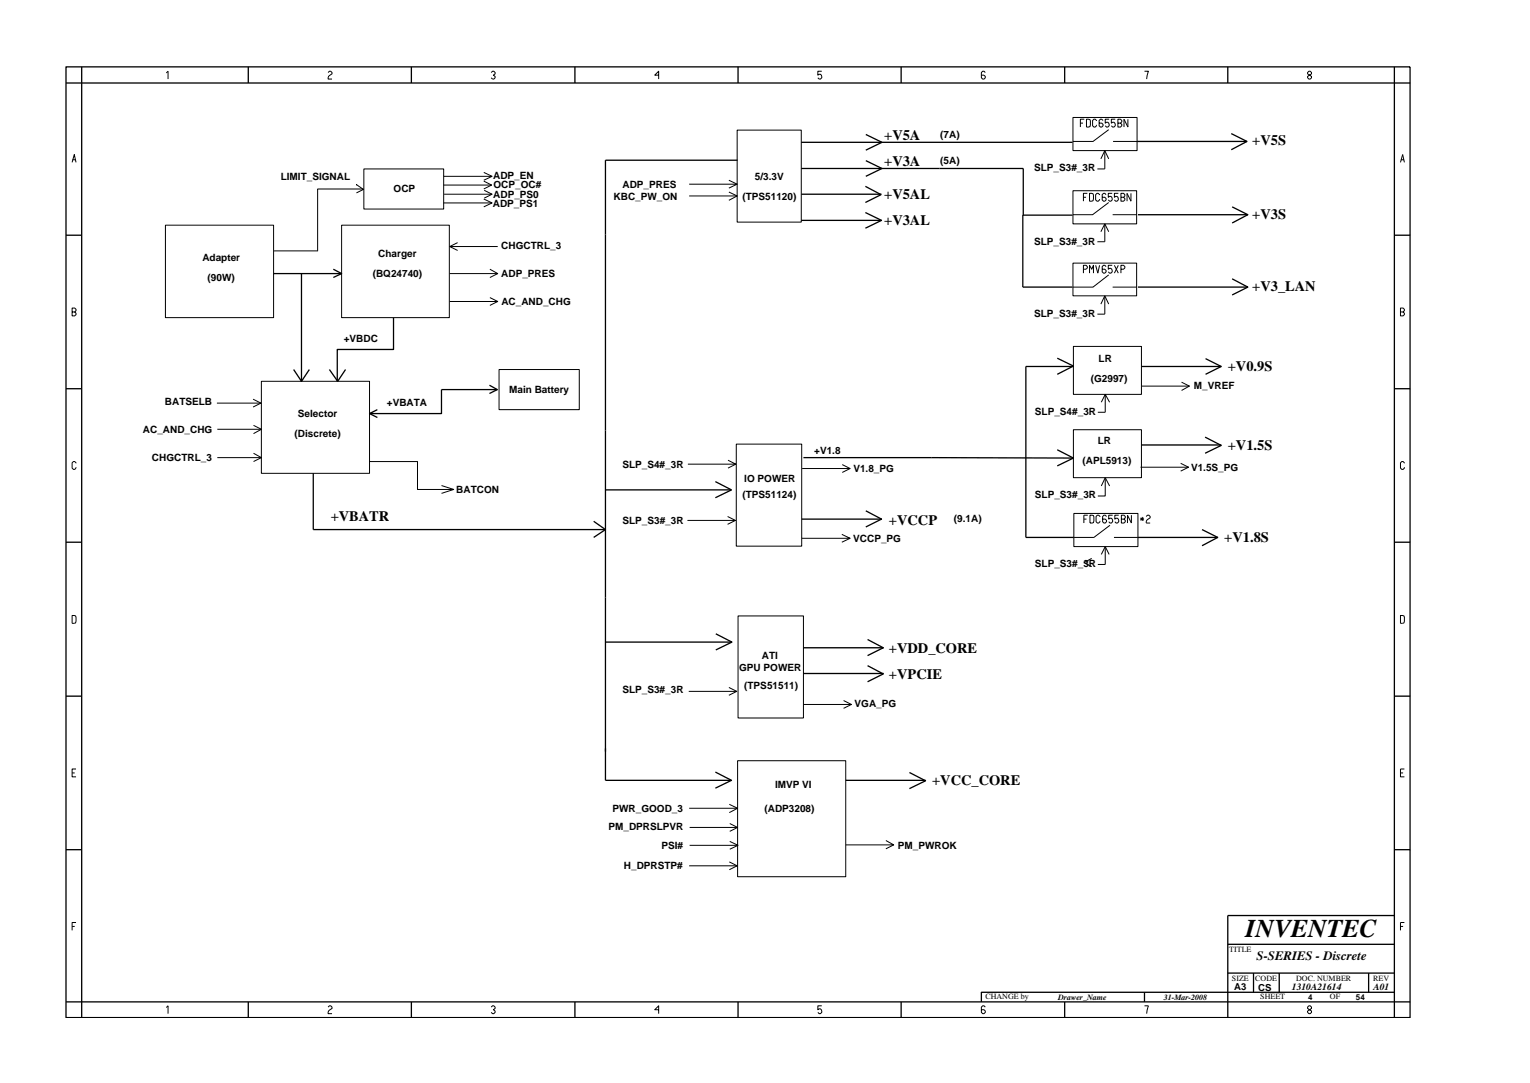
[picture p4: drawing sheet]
<svg xmlns="http://www.w3.org/2000/svg" width="297mm" height="210mm" viewBox="0 0 297 210" stroke-linecap="round" stroke-linejoin="round" font-family="sans-serif">
<g fill="none" stroke="#000" stroke-width=".25">
<path d="M12.8 13h261v184.6h-261zM15.9 13v184.6M48.2 13v3.1M79.9 13v3.1M111.6 13v3.1M143.3 13v3.1M174.9 13v3.1M206.7 13v3.1M238.4 13v3.1M270.7 13v184.6M273.8 16.1h-261M143.2 31.1h-25.7v120.4h24.4"/>
<path d="M155.6 37.7h15.5M155.6 32.7h43.1v9.2M155.6 27.6h52.6M168 36.2l3.1 1.6-3.1 1.5M168.1 31.2l3.1 1.5-3.1 1.5M168.1 26.1l3.1 1.5-3.1 1.6M220.8 27.5h21.3M239 25.9l3.1 1.6-3.1 1.6M12.8 45.7h3.1M53.1 53.1h13.2M58.5 53.1v20.9M64.7 52.3l1.6 .8-1.6 .8"/>
<path d="M155.6 42.8h15.5M168 41.3l3.1 1.5-3.1 1.5M208.2 41.8h-9.6v13.9h9.6M220.9 55.7h21.4M220.9 41.7h21.4M239.2 40.2l3.1 1.5-3.1 1.6M239.2 54.1l3.1 1.6-3.1 1.6M270.7 45.7h3.1M12.8 75.5h3.1M57 71.7l1.5 2.3 1.6-2.3M64 71.7l1.6 2.3 1.5-2.3M76.4 61.7v6.1h-10.9v6.2"/>
<path d="M95 74.8l1.5 .8-1.5 .8M96.5 75.6h-10.8v4.7h-14l1.6-.8M205.3 69.5l3.1 1.6-3.1 1.6M208.4 71.1h-9.2v33.2h9.3M221.6 71.1h15.5M234 69.6l3.1 1.5-3.1 1.6M270.7 75.5h3.1M60.8 91.9v10.9h56.7M71.7 80.3l1.6 .8M117.6 95.1h24.4M138.9 93.5l3.1 1.6M142 95.1l-3.1 1.5"/>
<path d="M156 88.8l52.3 .1M168.1 99.2l3 1.6-3 1.5M205.3 87.3l3.1 1.6-3.1 1.6M221.6 86.4h15.5M234 84.9l3.1 1.6-3.1 1.5M12.8 105.3h3.1M115.3 101.2l2.2 1.6-2.2 1.5M155.6 100.8h15.6M220.9 104.3h15.6M233.4 102.8l3 1.5-3 1.6M270.7 105.3h3.1M12.8 135.2h3.1"/>
<path d="M117.6 124.7h24.4M139 123l3.1 1.7-3.1 1.5M156 130.8h15.6M156 125.8h15.6M168.4 129.2l3.1 1.6-3.1 1.6M168.4 124.1l3.1 1.7-3.1 1.5M270.7 135.2h3.1M138.9 149.9l3.1 1.6-3.1 1.5M164.2 151.5h15.5M176.6 150l3.1 1.6-3.1 1.5M12.8 165h3.1M270.7 177.7h-32.3v19.9"/>
<path d="M270.7 165h3.1M48.2 194.5v3.1M79.9 194.5v3.1M111.6 194.5v3.1M143.3 194.5v3.1M174.9 194.5v3.1M206.7 194.5v3.1M222.2 192.6v1.9M238.4 183.3h32.3M238.4 188.9h32.3M243.4 188.9v3.7M248.4 188.9v3.7"/>
<path d="M265.7 188.9v3.7M270.7 192.6h-80.2v1.9M273.8 194.5h-261"/>
</g>
<g fill="none" stroke="#000" stroke-width=".19">
<path d="M32.3 14.2l.3-.4v1.6M63.7 14.1l.3-.3h.2l.3 .3v.2l-.5 .4-.3 .4v.3h.8M95.4 14.1l.2-.3h.3l.2 .3v.2l-.3 .3 .3 .2v.3l-.2 .3h-.3l-.2-.3M127.9 14.6h-.8l.8-.8v1.6M159.5 13.8h-.7v.8l.2-.2a.5 .5 0 0 1 .5 .7l-.2 .3h-.3l-.2-.3M191.3 14.1l-.3-.3h-.2l-.3 .3v1l.3 .3h.2l.3-.3v-.3l-.3-.2h-.5M222.2 13.8h.8l-.4 1.6M254.1 13.8l-.2 .3v.2l.7 .5v.3l-.2 .3h-.3l-.2-.3v-.3l.7-.5v-.2l-.2-.3zM14 31.5l.4-1.5 .4 1.5M14.1 31h.6M69.3 35.9l-.1-.1 1.4 1-1.4 .7M70.6 36.7h-8.9v12"/>
<path d="M70.6 32.8h15.5v7.8h-15.5zM86.1 39.4h9.4M86.1 34.2h9.4l-1.6 .8M86.1 35.9h9.3M86.2 37.7h9.3M93.9 33.5l1.6 .7M93.9 35.2l1.5 .7-1.5 .8M93.9 38.6l1.6 .8-1.6 .8M94 36.9l1.5 .8-1.5 .8M133.8 38h9.3M133.8 35.8h9.3l-1.6 .7M141.5 35l1.6 .8"/>
<path d="M141.5 37.3l1.6 .7-1.6 .9M143.1 25.3h12.5v17.8h-12.5zM208.3 22.8h12.5v6.4h-12.5zM208.3 37h12.4v6.5h-12.4zM209.7 23.9h.6M210.3 38.3h.5M210.5 23.1h-.8v1.6M210.9 23.1l.7 .1v1.4l-.7 .1zM211.1 37.5h-.8v1.6M211.5 37.5l.7 .1v1.4l-.7 .1zM212.9 23.5l-.3-.4h-.2l-.3 .3v1l.3 .3h.2l.3-.5M213.5 37.9l-.3-.4h-.2l-.3 .3v1l.3 .3h.2l.3-.5"/>
<path d="M213.7 30.8l.8-1.6 .8 1.6M214.2 23.4l-.3-.3h-.3l-.2 .3v1l.2 .3h.3l.3-.3v-.2l-.3-.3h-.5M214.5 29.3v3.5h-1.5M214.7 37.8l-.2-.3h-.3l-.2 .3v1l.2 .3h.3l.2-.3v-.2l-.2-.3h-.5M215.3 25.2l-3.1 2.3h-3.9M215.3 39.3l-3.2 2.4h-3.8M215.3 23.1h-.7v.8l.2-.2a.5 .5 0 0 1 .5 .7l-.2 .3h-.3l-.2-.3M215.9 37.5h-.7v.8l.2-.2a.5 .5 0 0 1 .5 .7l-.2 .3h-.3l-.2-.3M216.1 27.5h4.7M216.5 23.1h-.7v.8l.2-.2a.5 .5 0 0 1 .5 .7l-.2 .3h-.3l-.2-.3M217 23.9h.5l.3-.2v-.3l-.3-.3h-.5v1.6h.5l.3-.3v-.2l-.3-.3M217.1 37.5h-.7v.8l.2-.2a.5 .5 0 0 1 .5 .7l-.2 .3h-.3l-.2-.3"/>
<path d="M217.6 38.3h.5l.3-.3v-.2l-.3-.3h-.5v1.6h.5l.3-.3v-.2l-.3-.3M219 23.1v1.6l-.8-1.6v1.6M219.6 37.5v1.6l-.8-1.6v1.6M272 31h.6M272.7 31.5l-.4-1.5-.4 1.5M32.1 43.7h21v18h-21zM53.2 48.7h8.6M66.3 43.7h20.9v18h-20.9zM87.3 53.1h9.3M87.3 58.5h9.3M88.8 47.1l-1.5 .8M95.1 52.3l1.5 .8-1.5 .8"/>
<path d="M95.1 57.8l1.5 .7-1.5 .8M96.6 47.9h-9.3l1.5 .7M208.3 51.1h12.4v6.3h-12.4zM210.3 52.3h.5l.3-.3v-.2l-.3-.3h-.5v1.5M211.5 53v-1.5l.4 .8 .4-.8v1.5M212.7 51.5l.4 1.5 .4-1.5M214.5 43.5v3.4h-1.5M214.5 57.5v3.5h-1.5M214.5 43.5l-.8 1.5M214.5 43.5l.8 1.5M214.7 51.8l-.2-.3h-.3l-.2 .3v1l.2 .2h.3l.2-.2v-.3l-.2-.2h-.5M215.3 53.4l-3.1 2.3h-3.9"/>
<path d="M215.3 59l-.8-1.6-.8 1.6M215.9 51.5h-.7v.8l.2-.2a.5 .5 0 0 1 .5 .7l-.2 .2h-.3l-.2-.2M216 41.7h4.7M216 55.7h4.7M216.4 51.5l.7 1.5M217.1 51.5l-.7 1.5M217.6 52.3h.5l.3-.3v-.2l-.3-.3h-.5v1.5M14 60.6h.5l.3-.3v-.2l-.3-.3h-.5v1.5h.5l.3-.2v-.3l-.3-.2M42.1 78.3h8.6M49.1 77.5l1.6 .8-1.6 .7M50.7 74h21v17.9h-21zM96.9 71.7h15.6v7.8h-15.6z"/>
<path d="M208.4 67.3h13.2v9.3h-13.2zM213.8 78.1l.8-1.5 .8 1.5M214.6 76.6v3.4h-1.5M221.6 75h9.3M229.4 74.2l1.5 .8-1.5 .8M271.9 60.6h.5l.3-.3v-.2l-.3-.3h-.5v1.5h.5l.3-.2v-.3l-.3-.2M14.8 89.9l-.3-.3h-.2l-.3 .3v1l.3 .2h.2l.3-.4M42.2 83.3h8.5M42.2 88.8h8.5M49.2 82.6l1.5 .7-1.5 .9M49.2 88l1.5 .8-1.5 .8M71.7 89.6h9.4v5.4h7"/>
<path d="M85.7 94.3l2.4 .7-2.4 .8M141.3 89.4l1.6 .7h-9.4M142.9 90.1l-1.6 .8M142.9 86.2h12.7v19.8h-12.7zM163.5 90.2l1.5 .8h-9.3M165 91l-1.5 .7M208.4 83.4h13.2v9.3h-13.2zM208.5 99.7h12.4v6.4h-12.4zM214.6 92.8v3.5h-1.5M215.4 94.3l-.8-1.6-.8 1.6M221.4 90.7h9.3M229.2 89.9l1.5 .8-1.5 .8"/>
<path d="M272.7 89.9l-.3-.3h-.3l-.2 .3v1l.2 .2h.3l.3-.4M14 119.5l.7 .1v1.3l-.7 .1zM133.5 101h9.3l-1.5 .8M141.3 100.3l1.5 .7M143.3 119.6h12.7v19.8h-12.7zM163.4 103.7l1.6 .8h-9.4M165 104.5l-1.6 .8M210.4 100.8h.5M211.2 100h-.8v1.5M211.6 100l.7 .1v1.4h-.7zM211.9 108.4l-1.5 .8 1.5 .8M213.6 100.4l-.3-.4h-.3l-.2 .3v1l.2 .2h.3l.3-.4"/>
<path d="M214.6 106.1v3.5h-1.5M214.6 106.1l-.8 1.5M214.6 106.1l.7 1.5M214.8 100.3l-.2-.3h-.3l-.2 .3v1l.2 .2h.3l.2-.2v-.3l-.2-.2h-.5M215.5 102l-3.1 2.3h-3.9M216 100h-.7v.8l.2-.2a.5 .5 0 0 1 .5 .7l-.2 .2h-.3l-.2-.2M216.3 104.3h4.6M217.2 100h-.8v.8l.3-.2a.5 .5 0 0 1 .5 .7l-.3 .2h-.2l-.3-.2M217.7 100.8h.5l.3-.3v-.2l-.3-.3h-.5v1.5h.5l.3-.2v-.3l-.3-.2M219.7 100v1.5l-.8-1.5v1.5M221.3 100.8h.8M221.4 100.5l.6 .5"/>
<path d="M221.8 100.4v.7M222 100.5l-.6 .5M222.5 100.3l.3-.3h.2l.3 .3v.2l-.7 .5-.1 .3v.2h.8M271.9 119.5l.7 .1v1.3l-.7 .1zM133.7 134.2h9.3M141.5 133.5l1.5 .7-1.5 .8M156 136.8h9.3M163.8 136l1.5 .8-1.5 .7M14 150.1h.5M14.8 149.3h-.8v1.5h.8M133.8 156.9h9.4M141.6 156.2l1.6 .7-1.6 .9"/>
<path d="M141.7 159.9l1.5 .7-1.5 .8M143.2 147.7h21v22.5h-21zM271.9 150.1h.5M272.7 149.3h-.8v1.5h.8M14 179.9h.5M14.8 179.1h-.8v1.5M133.8 168.1h9.3M133.9 164.1h9.4M133.9 160.6h9.3M141.6 167.3l1.5 .8-1.5 .8M141.7 163.4l1.6 .7-1.6 .8M172 163.2l1.5 .8h-9.3"/>
<path d="M173.5 164l-1.5 .8M271.9 179.9h.5M272.7 179.1h-.8v1.5M32.3 195.6l.3-.3v1.5M63.7 195.5l.3-.2h.2l.3 .2v.3l-.5 .3-.3 .4v.3h.8M95.4 195.5l.2-.2h.3l.2 .2v.3l-.3 .2 .3 .3v.2l-.2 .3h-.3l-.2-.3M127.9 196h-.8l.8-.7v1.5M159.5 195.3h-.7v.7l.2-.1a.5 .5 0 0 1 .5 .6l-.2 .3h-.3l-.2-.3M191.3 195.5l-.3-.2h-.2l-.3 .2v1l.3 .3h.2l.3-.3v-.2l-.3-.3h-.5M222.2 195.3h.8l-.4 1.5M253.9 195.5l.2-.2h.3l.2 .2v.3l-.7 .5v.2l.2 .3h.3l.2-.3v-.2l-.7-.5z"/>
</g>
<text font-size="5" x="241.8" y="182">INVENTEC</text>
<g font-size="2.8">
<text x="171.6" y="27.2">+V5A</text>
<text x="243.1" y="28.2">+V5S</text>
<text x="171.6" y="32.2">+V3A</text>
<text x="171.6" y="38.6">+V5AL</text>
<text x="171.6" y="43.6">+V3AL</text>
<text x="243.1" y="42.4">+V3S</text>
<text x="243.1" y="56.5">+V3_LAN</text>
<text x="238.4" y="72">+V0.9S</text>
<text x="238.4" y="87.3">+V1.5S</text>
<text x="64.2" y="101.2">+VBATR</text>
<text x="172.6" y="101.9">+VCCP</text>
<text x="237.7" y="105.2">+V1.8S</text>
<text x="172.6" y="126.8">+VDD_CORE</text>
<text x="172.6" y="131.8">+VPCIE</text>
<text x="181" y="152.4">+VCC_CORE</text>
</g>
<text font-size="2.5" x="244" y="186.3">S-SERIES - Discrete</text>
<g font-size="1.9">
<text x="182.5" y="26.8">(7A)</text>
<text x="54.5" y="35">LIMIT_SIGNAL</text>
<text x="95.7" y="34.7">ADP_EN</text>
<text x="146.6" y="34.9">5/3.3V</text>
<text x="182.5" y="31.8">(5A)</text>
<text x="200.8" y="33.3">SLP_S3#_3R</text>
<text x="76.4" y="37.2">OCP</text>
<text x="95.7" y="40.2">ADP_PS1</text>
<text x="95.8" y="38.4">ADP_PS0</text>
<text x="95.8" y="36.6">OCP_OC#</text>
<text x="119.1" y="38.8">KBC_PW_ON</text>
<text x="120.9" y="36.5">ADP_PRES</text>
<text x="144.1" y="38.8">(TPS51120)</text>
<text x="200.8" y="47.5">SLP_S3#_3R</text>
<text x="39.3" y="50.7">Adapter</text>
<text x="72.4" y="53.8">(BQ24740)</text>
<text x="73.4" y="49.9">Charger</text>
<text x="97.3" y="53.8">ADP_PRES</text>
<text x="97.3" y="48.3">CHGCTRL_3</text>
<text x="40.3" y="54.6">(90W)</text>
<text x="97.3" y="59.2">AC_AND_CHG</text>
<text x="200.8" y="61.5">SLP_S3#_3R</text>
<text x="66.7" y="66.5">+VBDC</text>
<text x="213.3" y="70.3">LR</text>
<text x="98.8" y="76.4">Main Battery</text>
<text x="211.8" y="74.2">(G2997)</text>
<text x="231.8" y="75.5">M_VREF</text>
<text x="32" y="78.6">BATSELB</text>
<text x="57.8" y="81">Selector</text>
<text x="75.1" y="78.8">+VBATA</text>
<text x="200.9" y="80.6">SLP_S4#_3R</text>
<text x="27.7" y="84.1">AC_AND_CHG</text>
<text x="29.5" y="89.6">CHGCTRL_3</text>
<text x="57.2" y="84.9">(Discrete)</text>
<text x="158.1" y="88">+V1.8</text>
<text x="213.1" y="86.2">LR</text>
<text x="88.6" y="95.7">BATCON</text>
<text x="120.8" y="90.8">SLP_S4#_3R</text>
<text x="144.5" y="93.6">IO POWER</text>
<text x="165.7" y="91.6">V1.8_PG</text>
<text x="210.2" y="90.2">(APL5913)</text>
<text x="231.2" y="91.3">V1.5S_PG</text>
<text x="120.8" y="101.8">SLP_S3#_3R</text>
<text x="144.1" y="96.7">(TPS51124)</text>
<text x="185.2" y="101.4">(9.1A)</text>
<text x="200.9" y="96.8">SLP_S3#_3R</text>
<text x="165.7" y="105.1">VCCP_PG</text>
<text x="200.9" y="110.1">SLP_S3#_3R</text>
<text x="143.5" y="130.3">GPU POWER</text>
<text x="147.9" y="128">ATI</text>
<text x="120.8" y="134.6">SLP_S3#_3R</text>
<text x="144.5" y="133.7">(TPS51511)</text>
<text x="165.9" y="137.2">VGA_PG</text>
<text x="150.5" y="153.1">IMVP VI</text>
<text x="118.1" y="161.2">PM_DPRSLPVR</text>
<text x="118.9" y="157.6">PWR_GOOD_3</text>
<text x="148.4" y="157.7">(ADP3208)</text>
<text x="128.4" y="164.8">PSI#</text>
<text x="174.3" y="164.8">PM_PWROK</text>
<text x="121.1" y="168.7">H_DPRSTP#</text>
<text x="239.6" y="192.2">A3</text>
<text x="244.3" y="192.3">CS</text>
<text x="250.8" y="192.2">1310A21614</text>
<text x="266.6" y="192.2">A01</text>
</g>
<g font-size="1.6">
<text x="238.7" y="184.8">TITLE</text>
<text x="239.2" y="190.4">SIZE</text>
<text x="243.7" y="190.4">CODE</text>
<text x="251.6" y="190.4">DOC. NUMBER</text>
<text x="266.6" y="190.4">REV</text>
<text x="191.3" y="193.9">CHANGE by</text>
<text x="205.4" y="194.1">Drawer_Name</text>
<text x="225.9" y="194.1">31-Mar-2008</text>
<text x="244.7" y="193.9">SHEET</text>
<text x="253.9" y="194.1">4</text>
<text x="258.2" y="193.9">OF</text>
<text x="263.3" y="194.1">54</text>
</g>
</svg>
